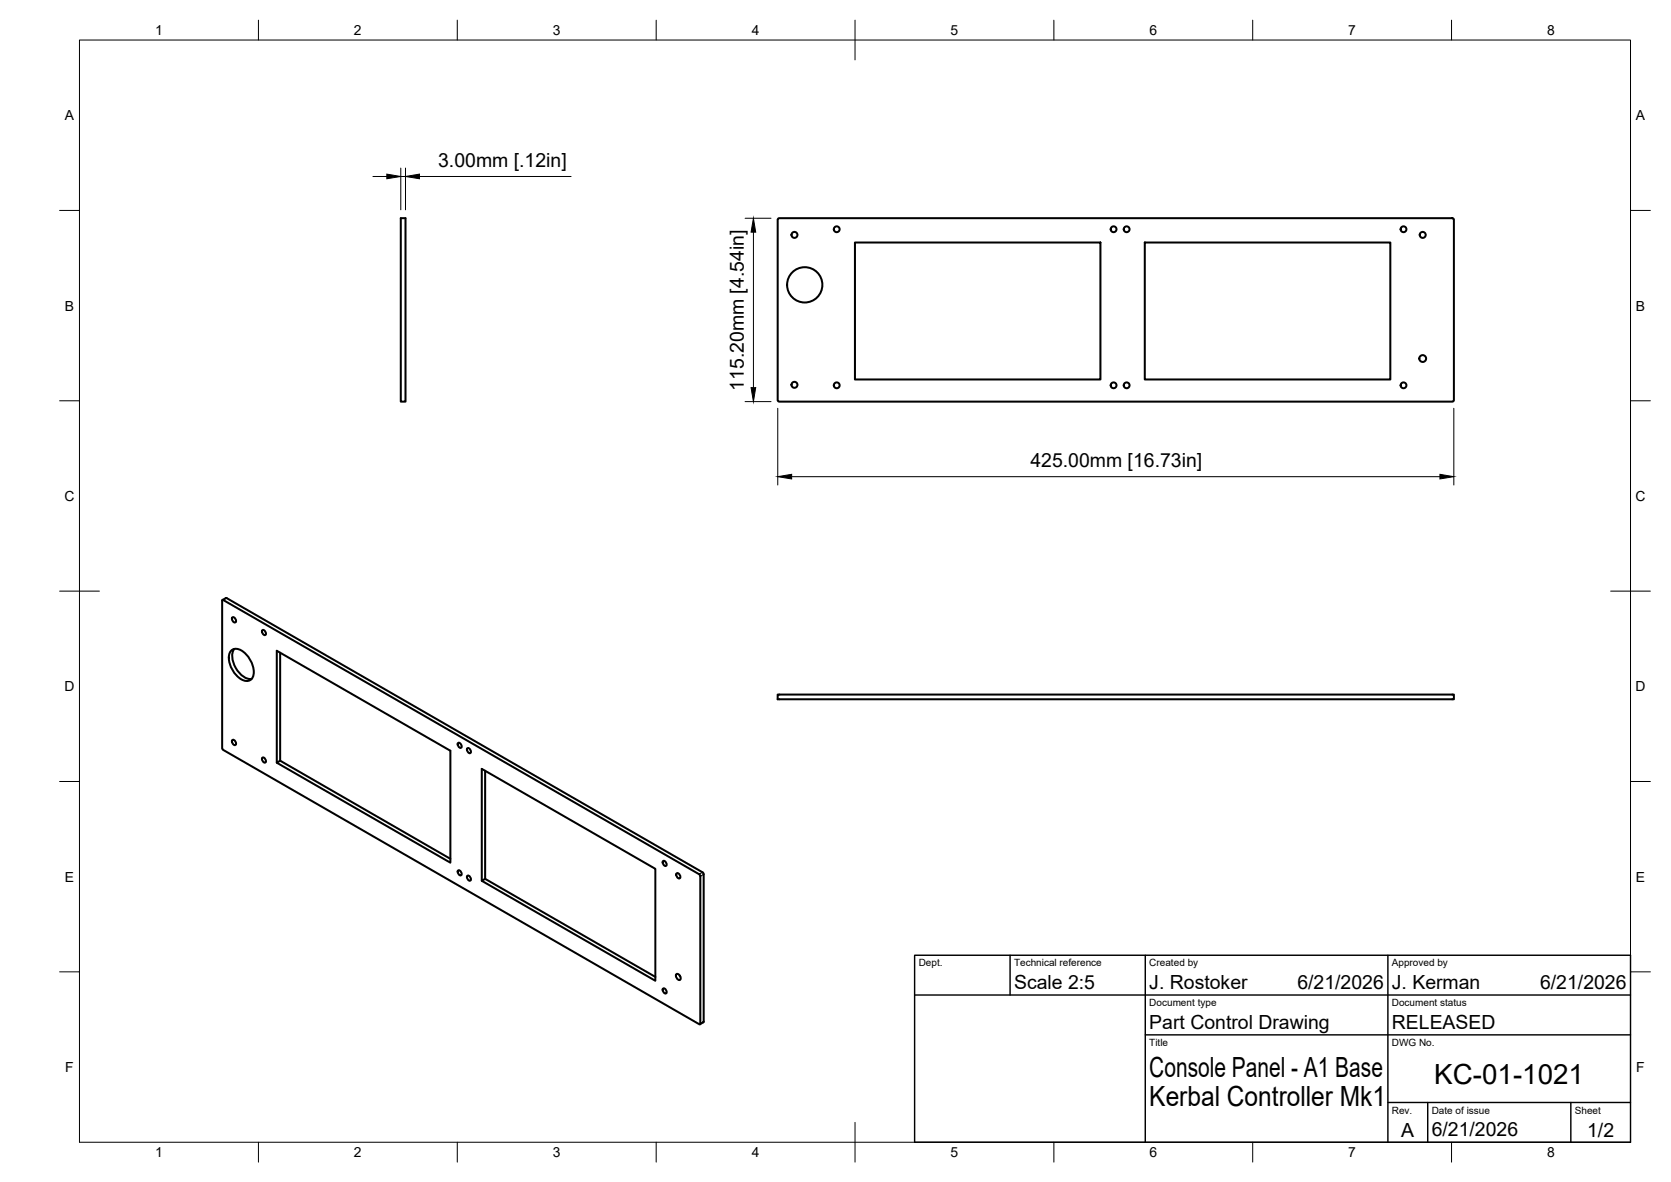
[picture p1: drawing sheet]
<svg xmlns="http://www.w3.org/2000/svg" width="420mm" height="297mm" viewBox="0 0 420 297" stroke-linecap="round" stroke-linejoin="round" font-family="sans-serif">
<!-- layer: Visible -->
<g fill="none" stroke="#000" stroke-width=".51">
<path d="M100.8 54.8h1.2v46.1h-1.2zM195.6 55l.3-.2h169.3l.4 .4v45.4l-.4 .3h-169.3l-.4-.3zM215 60.9h61.7v34.5h-61.7zM287.8 60.9h61.8v34.5h-61.8zM55.9 150.8h.3l119.6 68.9 .3 .4-.1 37.3h-.2l-119.8-69-.1-.3zM55.9 150.8l1.1-.5 119.8 69 .1 .3v37.2l-.9 .6M58.4 155.2a.76 .76 0 0 1 .8 .3 .76 .76 0 0 1-.1 .9l-.6-.4zM65.9 158.4a.74 .74 0 0 1 .8 .4 .74 .74 0 0 1-.1 .8l-.6-.4zM58.1 163.6a2.29 2.29 0 0 1 3.2 .3 6.3 6.3 0 0 1 2.3 6.3 1.87 1.87 0 0 1-2.9 .5 6.3 6.3 0 0 1-2.9-6.7zM58.9 163.1a4.9 4.9 0 0 0 .9 5.5 4 4 0 0 0 3.5 2M70.4 164v27.2M195.5 174.5h170.1v1.2h-170.1z"/>
<path d="M58.4 186a.76 .76 0 0 1 .8 .4 .76 .76 0 0 1-.1 .9l-.6-.5zM65.9 190.4a.74 .74 0 0 1 .8 .4 .74 .74 0 0 1-.1 .9l-.6-.5zM69.6 191.7l43.6 25.1v-28.1l-43.6-25.2v28.2l.8-.5 42.8 24.6M115.1 186.7a.74 .74 0 0 1 .8 .4 .74 .74 0 0 1-.1 .9l-.6-.5zM117.5 188.1a.74 .74 0 0 1 .8 .3 .74 .74 0 0 1-.1 .9l-.6-.5zM122 193.7v27.2M115.1 218.8a.74 .74 0 0 1 .8 .3 .74 .74 0 0 1-.1 .9l-.6-.4zM166.7 216.4a.74 .74 0 0 1 .8 .4 .74 .74 0 0 1-.1 .8l-.6-.4zM170.1 219.5a.76 .76 0 0 1 .8 .4 .76 .76 0 0 1-.1 .9l-.6-.5zM117.5 220.1a.74 .74 0 0 1 .8 .4 .74 .74 0 0 1-.1 .8l-.6-.4zM121.1 221.3l43.7 25.2v-28.2l-43.7-25.1v28.1l.9-.4 42.8 24.6M166.7 248.5a.74 .74 0 0 1 .8 .3 .74 .74 0 0 1-.1 .9l-.6-.5z"/>
<path d="M170.1 244.8a.99 .99 0 0 1 .9 1.5 .99 .99 0 0 1-.9-1.5zM170.9 245.1l.1 .3"/>
<circle cx="199.8" cy="59" r=".75"/>
<circle cx="210.4" cy="57.6" r=".73"/>
<circle cx="280" cy="57.6" r=".73"/>
<circle cx="283.3" cy="57.6" r=".73"/>
<circle cx="352.9" cy="57.6" r=".73"/>
<circle cx="357.7" cy="59" r=".75"/>
<circle cx="202.3" cy="71.6" r="4.4"/>
<circle cx="199.8" cy="96.7" r=".75"/>
<circle cx="210.4" cy="96.8" r=".73"/>
<circle cx="280" cy="96.8" r=".73"/>
<circle cx="283.3" cy="96.8" r=".73"/>
<circle cx="352.9" cy="96.8" r=".73"/>
<circle cx="357.7" cy="90.1" r=".86"/>
</g>
<!-- layer: Visible Narrow -->
<path d="M57 150.3l-.8 .5M176.6 219.2l-.8 .5M176.9 219.7l-.8 .5M176.9 256.7l-.8 .5" fill="none" stroke="#000" stroke-width=".25"/>
<!-- layer: BORDER -->
<g fill="none" stroke="#000" stroke-width=".25">
<path d="M20 10.1h390v276.9h-390zM65 5.1v5M115 5.1v5M165 5.1v5M215 5.1v10M265 5.1v5M315 5.1v5M365 5.1v5M15 52.9h5M410 52.9h5M15 100.7h5M410 100.7h5"/>
<path d="M15 148.6h10M405 148.6h10M15 196.4h5M410 196.4h5M15 244.2h5M410 244.2h5M65 287v5M115 287v5M165 287v5M215 282.1v9.9M265 287v5M315 287v5"/>
<path d="M365 287v5"/>
</g>
<!-- layer: TITLEBLOCK -->
<path d="M230 240.1h180v46.9h-180zM230 250h180M254 240.1v9.9M288 240.1v46.9M349 240.1v46.9M288 260.1h122M349 277.1h61M359 277.1v9.9M395 277.1v9.9" fill="none" stroke="#000" stroke-width=".36"/>
<!-- layer: FD_Dimensions -->
<path d="M93.8 44.4h3.5M100.8 42.2v10.5M100.8 44.4h1.2M102 42.2v10.5M105.5 44.4h38.1M187.3 54.8h6.6M189.4 58.3v39.1M187.3 100.9h6.6M195.6 102.6v19.3M199.1 119.8h163M365.5 102.6v19.3" fill="none" stroke="#000" stroke-width=".25"/>
<path d="M97.3 43.8l3.5 .6-3.5 .5zM102 44.4l3.5-.6v1.1zM189.4 54.8l.6 3.5h-1.2zM188.8 97.4h1.2l-.6 3.5zM195.6 119.8l3.5-.6v1.2zM362.1 119.2l3.4 .6-3.4 .6z" fill="#000" stroke="#000" stroke-width=".25"/>
<g font-size="7">
<text x="289" y="270.6">Console Panel - A1 Base</text>
<text x="360.6" y="272.3">KC-01-1021</text>
<text x="289" y="278.1">Kerbal Controller Mk1</text>
</g>
<g font-size="4.9">
<text x="110.2" y="42">3.00mm [.12in]</text>
<text x="187.1" y="98.2" transform="rotate(-90 187.1 98.2)">115.20mm [4.54in]</text>
<text x="259.1" y="117.4">425.00mm [16.73in]</text>
<text x="255" y="248.5">Scale 2:5</text>
<text x="289" y="248.5">J. Rostoker</text>
<text x="326.2" y="248.5">6/21/2026</text>
<text x="350" y="248.5">J. Kerman</text>
<text x="387.2" y="248.5">6/21/2026</text>
<text x="289" y="258.6">Part Control Drawing</text>
<text x="350" y="258.6">RELEASED</text>
<text x="352.3" y="285.7">A</text>
<text x="360" y="285.5">6/21/2026</text>
<text x="399.1" y="285.7">1/2</text>
</g>
<g font-size="3.5">
<text x="39" y="8.8">1</text>
<text x="89" y="8.8">2</text>
<text x="139" y="8.8">3</text>
<text x="189" y="8.8">4</text>
<text x="239" y="8.8">5</text>
<text x="289" y="8.8">6</text>
<text x="339" y="8.8">7</text>
<text x="389" y="8.8">8</text>
<text x="16.3" y="30.2">A</text>
<text x="411.3" y="30.2">A</text>
<text x="16.3" y="78">B</text>
<text x="411.3" y="78">B</text>
<text x="16.2" y="125.9">C</text>
<text x="411.2" y="125.9">C</text>
<text x="16.2" y="173.7">D</text>
<text x="411.2" y="173.7">D</text>
<text x="16.3" y="221.6">E</text>
<text x="411.3" y="221.6">E</text>
<text x="16.4" y="269.4">F</text>
<text x="411.4" y="269.4">F</text>
<text x="39" y="290.8">1</text>
<text x="89" y="290.8">2</text>
<text x="139" y="290.8">3</text>
<text x="189" y="290.8">4</text>
<text x="239" y="290.8">5</text>
<text x="289" y="290.8">6</text>
<text x="339" y="290.8">7</text>
<text x="389" y="290.8">8</text>
</g>
<g font-size="2.5">
<text x="231" y="242.9">Dept.</text>
<text x="255" y="242.9">Technical reference</text>
<text x="289" y="242.9">Created by</text>
<text x="350" y="242.9">Approved by</text>
<text x="289" y="252.8">Document type</text>
<text x="350" y="252.8">Document status</text>
<text x="289" y="262.9">Title</text>
<text x="350" y="262.9">DWG No.</text>
<text x="350" y="279.9">Rev.</text>
<text x="360" y="279.9">Date of issue</text>
<text x="396" y="279.9">Sheet</text>
</g>
</svg>
